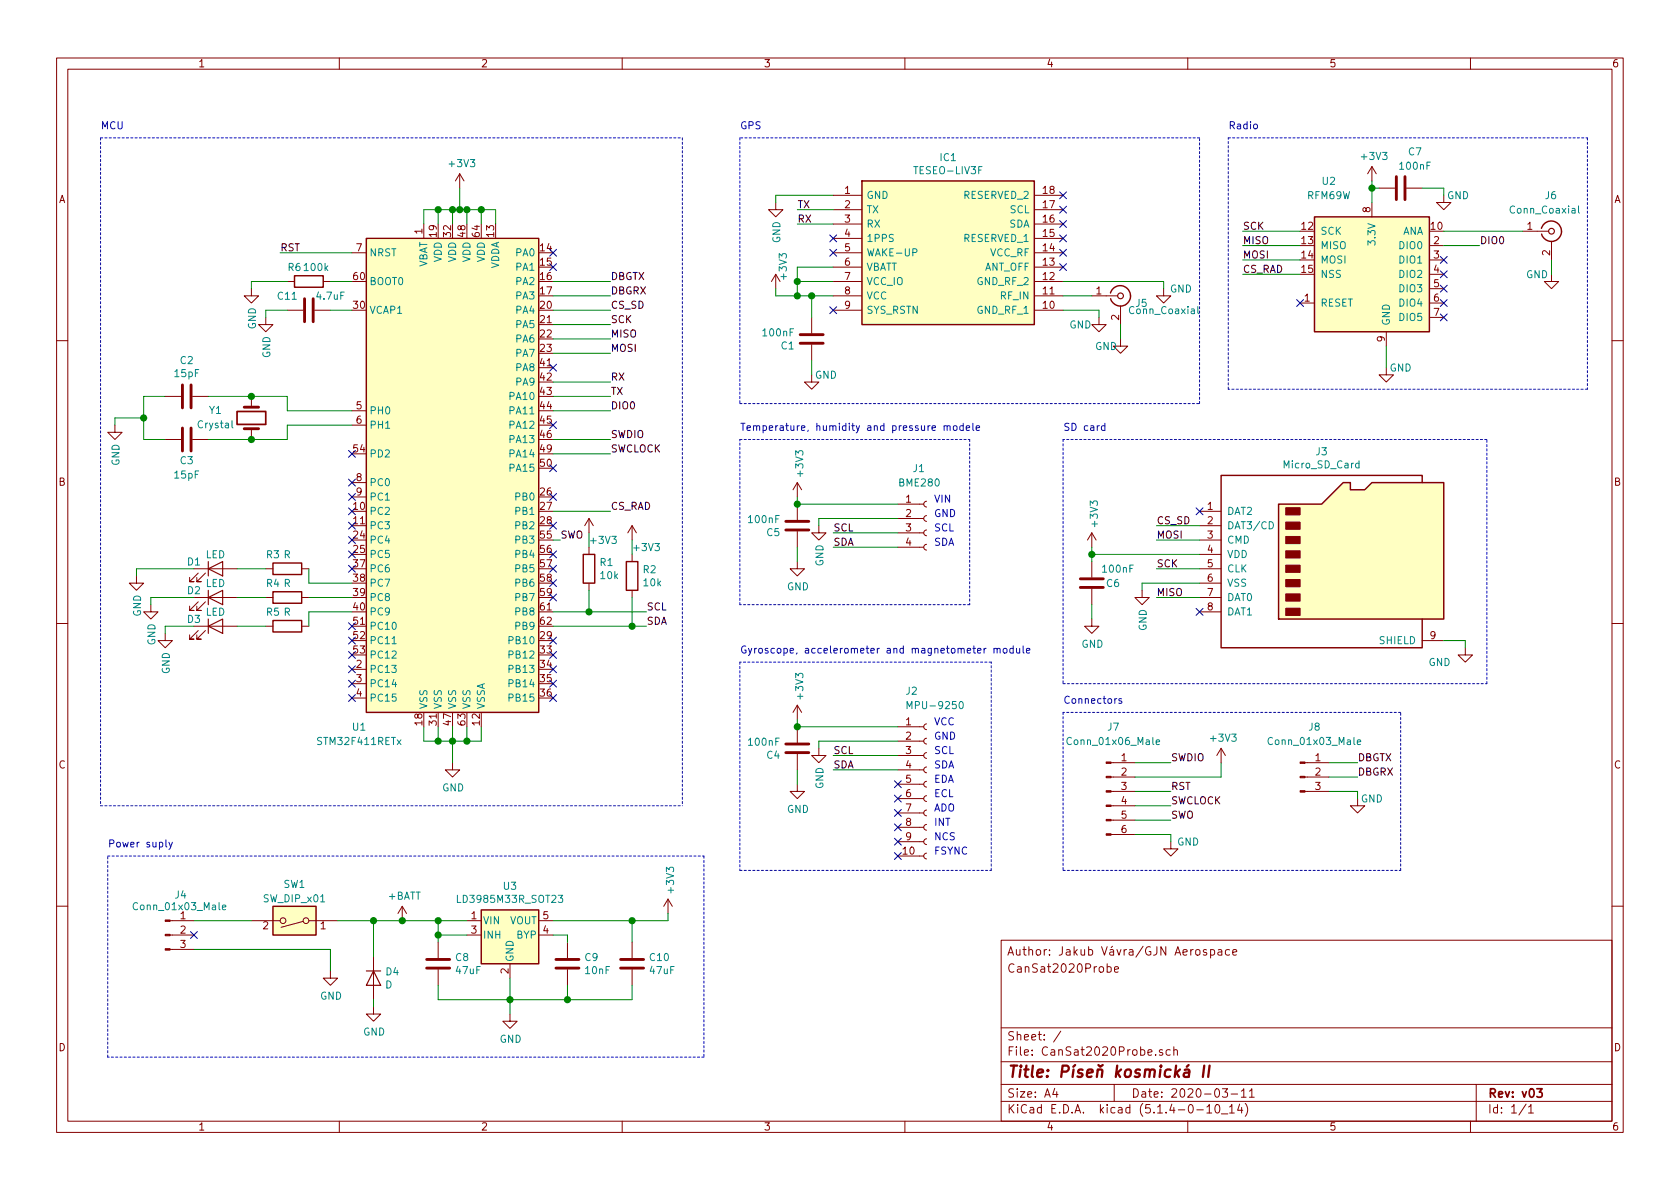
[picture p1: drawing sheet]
EESchema Schematic File Version 4
LIBS:CanSat2020Probe-cache
EELAYER 30 0
EELAYER END
$Descr A4 11693 8268
encoding utf-8
Sheet 1 1
Title "Píseň kosmická II"
Date "2020-03-11"
Rev "v03"
Comp ""
Comment1 ""
Comment2 ""
Comment3 "CanSat2020Probe"
Comment4 "Author: Jakub Vávra/GJN Aerospace"
$EndDescr
$Comp
L CanSat2020Probe-rescue:TESEO-LIV3F-TESEO-LIV3F IC1
U 1 1
P 5800 1350
F 0 "IC1" H 6600 1615 50  0000 C CNN
F 1 "TESEO-LIV3F" H 6600 1524 50  0000 C CNN
F 2 "TESEO-LIV3F:SON110P970X1010X230-18N" H 7250 1450 50  0001 L CNN
F 3 "https://www.st.com/resource/en/datasheet/teseo-liv3f.pdf" H 7250 1350 50  0001 L CNN
F 4 "GPS Modules Tiny GNSS module" H 7250 1250 50  0001 L CNN "Description"
F 5 "2.3" H 7250 1150 50  0001 L CNN "Height"
F 6 "STMicroelectronics" H 7250 1050 50  0001 L CNN "Manufacturer_Name"
F 7 "TESEO-LIV3F" H 7250 950 50  0001 L CNN "Manufacturer_Part_Number"
F 8 "511-TESEO-LIV3F" H 7250 850 50  0001 L CNN "Mouser Part Number"
F 9 "https://www.mouser.com/Search/Refine.aspx?Keyword=511-TESEO-LIV3F" H 7250 750 50  0001 L CNN "Mouser Price/Stock"
F 10 "" H 7250 650 50  0001 L CNN "RS Part Number"
F 11 "" H 7250 550 50  0001 L CNN "RS Price/Stock"
	1    5800 1350
	1    0    0    -1  
$EndComp
$Comp
L power:GND #PWR0101
U 1 1
P 5400 1400
F 0 "#PWR0101" H 5400 1150 50  0001 C CNN
F 1 "GND" V 5405 1272 50  0000 R CNN
F 2 "" H 5400 1400 50  0001 C CNN
F 3 "" H 5400 1400 50  0001 C CNN
	1    5400 1400
	1    0    0    -1  
$EndComp
$Comp
L power:GND #PWR0102
U 1 1
P 8100 2000
F 0 "#PWR0102" H 8100 1750 50  0001 C CNN
F 1 "GND" H 8300 2000 50  0000 R CNN
F 2 "" H 8100 2000 50  0001 C CNN
F 3 "" H 8100 2000 50  0001 C CNN
	1    8100 2000
	1    0    0    -1  
$EndComp
$Comp
L power:GND #PWR0103
U 1 1
P 7650 2200
F 0 "#PWR0103" H 7650 1950 50  0001 C CNN
F 1 "GND" H 7600 2150 50  0000 R CNN
F 2 "" H 7650 2200 50  0001 C CNN
F 3 "" H 7650 2200 50  0001 C CNN
	1    7650 2200
	1    0    0    -1  
$EndComp
$Comp
L power:GND #PWR0106
U 1 1
P 7800 2350
F 0 "#PWR0106" H 7800 2100 50  0001 C CNN
F 1 "GND" H 7700 2300 50  0000 C CNN
F 2 "" H 7800 2350 50  0001 C CNN
F 3 "" H 7800 2350 50  0001 C CNN
	1    7800 2350
	1    0    0    -1  
$EndComp
$Comp
L Connector:Conn_01x04_Female J1
U 1 1
P 6450 3600
F 0 "J1" H 6350 3950 50  0000 L CNN
F 1 "BME280" H 6250 3850 50  0000 L CNN
F 2 "Switch:BME280" H 6450 3600 50  0001 C CNN
F 3 "~" H 6450 3600 50  0001 C CNN
	1    6450 3600
	1    0    0    -1  
$EndComp
$Comp
L Connector:Conn_01x10_Female J2
U 1 1
P 6450 5450
F 0 "J2" H 6300 6100 50  0000 L CNN
F 1 "MPU-9250" H 6300 6000 50  0000 L CNN
F 2 "Switch:MPU-9250-4pin" H 6450 5450 50  0001 C CNN
F 3 "~" H 6450 5450 50  0001 C CNN
	1    6450 5450
	1    0    0    -1  
$EndComp
Wire Wire Line
	5550 3450 5550 3500
Wire Wire Line
	6250 3700 5800 3700
Wire Wire Line
	6250 3800 5800 3800
$Comp
L Connector:Micro_SD_Card J3
U 1 1
P 9250 3850
F 0 "J3" H 9200 4567 50  0000 C CNN
F 1 "Micro_SD_Card" H 9200 4476 50  0000 C CNN
F 2 "Connector_Card:microSD_HC_Wuerth_693072010801" H 10400 4150 50  0001 C CNN
F 3 "http://katalog.we-online.de/em/datasheet/693072010801.pdf" H 9250 3850 50  0001 C CNN
	1    9250 3850
	1    0    0    -1  
$EndComp
$Comp
L Regulator_Linear:LD3985M33R_SOT23 U3
U 1 1
P 3550 6500
F 0 "U3" H 3550 6842 50  0000 C CNN
F 1 "LD3985M33R_SOT23" H 3550 6751 50  0000 C CNN
F 2 "Package_TO_SOT_SMD:SOT-23-5_HandSoldering" H 3550 6825 50  0001 C CIN
F 3 "http://www.st.com/internet/com/TECHNICAL_RESOURCES/TECHNICAL_LITERATURE/DATASHEET/CD00003395.pdf" H 3550 6500 50  0001 C CNN
	1    3550 6500
	1    0    0    -1  
$EndComp
Text Notes 6500 3500 0    50   ~ 0
VIN
Text Notes 6500 3600 0    50   ~ 0
GND\n
Text Notes 6500 3700 0    50   ~ 0
SCL\n
Text Notes 6500 3800 0    50   ~ 0
SDA
Wire Wire Line
	6250 5250 5800 5250
Wire Wire Line
	6250 5350 5800 5350
Wire Wire Line
	1350 6600 2300 6600
$Comp
L power:GND #PWR0105
U 1 1
P 3550 7050
F 0 "#PWR0105" H 3550 6800 50  0001 C CNN
F 1 "GND" H 3555 6877 50  0000 C CNN
F 2 "" H 3550 7050 50  0001 C CNN
F 3 "" H 3550 7050 50  0001 C CNN
	1    3550 7050
	1    0    0    -1  
$EndComp
Wire Wire Line
	3550 6800 3550 6950
Text Notes 6500 5050 0    50   ~ 0
VCC\n
Text Notes 6500 5150 0    50   ~ 0
GND
Text Notes 6500 5250 0    50   ~ 0
SCL
Text Notes 6500 5350 0    50   ~ 0
SDA
Text Notes 6500 5450 0    50   ~ 0
EDA
Text Notes 6500 5550 0    50   ~ 0
ECL
Text Notes 6500 5650 0    50   ~ 0
ADO
Text Notes 6500 5750 0    50   ~ 0
INT
Text Notes 6500 5850 0    50   ~ 0
NCS
Text Notes 6500 5950 0    50   ~ 0
FSYNC
$Comp
L power:+3V3 #PWR0107
U 1 1
P 4650 6350
F 0 "#PWR0107" H 4650 6200 50  0001 C CNN
F 1 "+3V3" V 4665 6478 50  0000 L CNN
F 2 "" H 4650 6350 50  0001 C CNN
F 3 "" H 4650 6350 50  0001 C CNN
	1    4650 6350
	1    0    0    -1  
$EndComp
Wire Wire Line
	3050 6400 3050 6500
Wire Wire Line
	3050 6950 3550 6950
Wire Wire Line
	3050 6400 3250 6400
Connection ~ 3550 6950
Wire Wire Line
	3550 6950 3550 7050
$Comp
L Device:C C8
U 1 1
P 3050 6700
F 0 "C8" H 3165 6746 50  0000 L CNN
F 1 "47uF" H 3165 6655 50  0000 L CNN
F 2 "Capacitor_THT:CP_Radial_D5.0mm_P2.00mm" H 3088 6550 50  0001 C CNN
F 3 "~" H 3050 6700 50  0001 C CNN
	1    3050 6700
	1    0    0    -1  
$EndComp
Wire Wire Line
	3050 6850 3050 6950
$Comp
L Device:C C10
U 1 1
P 4400 6700
F 0 "C10" H 4515 6746 50  0000 L CNN
F 1 "47uF" H 4515 6655 50  0000 L CNN
F 2 "Capacitor_THT:CP_Radial_D5.0mm_P2.00mm" H 4438 6550 50  0001 C CNN
F 3 "~" H 4400 6700 50  0001 C CNN
	1    4400 6700
	1    0    0    -1  
$EndComp
$Comp
L power:GND #PWR0109
U 1 1
P 2300 6750
F 0 "#PWR0109" H 2300 6500 50  0001 C CNN
F 1 "GND" H 2305 6577 50  0000 C CNN
F 2 "" H 2300 6750 50  0001 C CNN
F 3 "" H 2300 6750 50  0001 C CNN
	1    2300 6750
	1    0    0    -1  
$EndComp
Wire Wire Line
	2300 6600 2300 6750
Wire Wire Line
	3250 6500 3050 6500
Connection ~ 3050 6500
Wire Wire Line
	3050 6500 3050 6550
$Comp
L Device:C C9
U 1 1
P 3950 6700
F 0 "C9" H 4065 6746 50  0000 L CNN
F 1 "10nF" H 4065 6655 50  0000 L CNN
F 2 "Capacitor_SMD:C_0805_2012Metric" H 3988 6550 50  0001 C CNN
F 3 "~" H 3950 6700 50  0001 C CNN
	1    3950 6700
	1    0    0    -1  
$EndComp
Wire Wire Line
	3550 6950 3950 6950
Wire Wire Line
	3850 6400 4400 6400
Wire Wire Line
	3950 6550 3950 6500
Wire Wire Line
	3850 6500 3950 6500
Wire Wire Line
	3950 6850 3950 6950
Connection ~ 3950 6950
Wire Wire Line
	4400 6950 4400 6850
Wire Wire Line
	3950 6950 4400 6950
Wire Wire Line
	4400 6550 4400 6400
Connection ~ 4400 6400
Wire Wire Line
	4400 6400 4650 6400
$Comp
L power:+3V3 #PWR0111
U 1 1
P 5550 3450
F 0 "#PWR0111" H 5550 3300 50  0001 C CNN
F 1 "+3V3" V 5565 3578 50  0000 L CNN
F 2 "" H 5550 3450 50  0001 C CNN
F 3 "" H 5550 3450 50  0001 C CNN
	1    5550 3450
	1    0    0    -1  
$EndComp
$Comp
L power:GND #PWR0112
U 1 1
P 5700 3650
F 0 "#PWR0112" H 5700 3400 50  0001 C CNN
F 1 "GND" V 5705 3522 50  0000 R CNN
F 2 "" H 5700 3650 50  0001 C CNN
F 3 "" H 5700 3650 50  0001 C CNN
	1    5700 3650
	1    0    0    -1  
$EndComp
$Comp
L power:GND #PWR0113
U 1 1
P 5700 5200
F 0 "#PWR0113" H 5700 4950 50  0001 C CNN
F 1 "GND" V 5705 5072 50  0000 R CNN
F 2 "" H 5700 5200 50  0001 C CNN
F 3 "" H 5700 5200 50  0001 C CNN
	1    5700 5200
	1    0    0    -1  
$EndComp
$Comp
L power:+3V3 #PWR0114
U 1 1
P 9550 1250
F 0 "#PWR0114" H 9550 1100 50  0001 C CNN
F 1 "+3V3" H 9565 1423 50  0000 C CNN
F 2 "" H 9550 1250 50  0001 C CNN
F 3 "" H 9550 1250 50  0001 C CNN
	1    9550 1250
	1    0    0    -1  
$EndComp
Wire Wire Line
	9550 1250 9550 1300
$Comp
L Connector:Conn_Coaxial J5
U 1 1
P 7800 2050
F 0 "J5" H 7900 2000 50  0000 L CNN
F 1 "Conn_Coaxial" H 7850 1950 50  0000 L CNN
F 2 "Connector_Coaxial:U.FL_Hirose_U.FL-R-SMT-1_Vertical" H 7800 2050 50  0001 C CNN
F 3 " ~" H 7800 2050 50  0001 C CNN
	1    7800 2050
	1    0    0    -1  
$EndComp
$Comp
L Connector:Conn_Coaxial J6
U 1 1
P 10800 1600
F 0 "J6" H 10750 1850 50  0000 L CNN
F 1 "Conn_Coaxial" H 10500 1750 50  0000 L CNN
F 2 "Connector_Coaxial:U.FL_Hirose_U.FL-R-SMT-1_Vertical" H 10800 1600 50  0001 C CNN
F 3 " ~" H 10800 1600 50  0001 C CNN
	1    10800 1600
	1    0    0    -1  
$EndComp
Wire Wire Line
	7800 2250 7800 2350
$Comp
L power:GND #PWR0116
U 1 1
P 10800 1900
F 0 "#PWR0116" H 10800 1650 50  0001 C CNN
F 1 "GND" H 10700 1900 50  0000 C CNN
F 2 "" H 10800 1900 50  0001 C CNN
F 3 "" H 10800 1900 50  0001 C CNN
	1    10800 1900
	1    0    0    -1  
$EndComp
Wire Wire Line
	10800 1800 10800 1900
Text Label 5800 5250 0    50   ~ 0
SCL
Text Label 5800 3800 0    50   ~ 0
SDA
Text Label 5800 3700 0    50   ~ 0
SCL
Text Label 4500 4250 0    50   ~ 0
SCL
Text Label 5800 5350 0    50   ~ 0
SDA
Text Label 4500 4350 0    50   ~ 0
SDA
$Comp
L power:+3V3 #PWR0119
U 1 1
P 5550 5000
F 0 "#PWR0119" H 5550 4850 50  0001 C CNN
F 1 "+3V3" V 5565 5128 50  0000 L CNN
F 2 "" H 5550 5000 50  0001 C CNN
F 3 "" H 5550 5000 50  0001 C CNN
	1    5550 5000
	1    0    0    -1  
$EndComp
Wire Wire Line
	10050 1600 10600 1600
Wire Wire Line
	9050 1700 8650 1700
Wire Wire Line
	9050 1800 8650 1800
Wire Wire Line
	9050 1600 8650 1600
Text Label 8650 1600 0    50   ~ 0
SCK
Wire Wire Line
	9050 1900 8650 1900
Text Label 8650 1900 0    50   ~ 0
CS_RAD
Wire Wire Line
	5800 1450 5550 1450
Wire Wire Line
	5800 1550 5550 1550
Text Label 5550 1450 0    50   ~ 0
TX
Text Label 5550 1550 0    50   ~ 0
RX
Wire Wire Line
	5800 2050 5650 2050
$Comp
L power:+3V3 #PWR0104
U 1 1
P 5400 2000
F 0 "#PWR0104" H 5400 1850 50  0001 C CNN
F 1 "+3V3" V 5450 2050 50  0000 L CNN
F 2 "" H 5400 2000 50  0001 C CNN
F 3 "" H 5400 2000 50  0001 C CNN
	1    5400 2000
	1    0    0    -1  
$EndComp
Wire Wire Line
	5800 1850 5550 1850
Wire Wire Line
	5800 1950 5550 1950
Wire Wire Line
	5550 1850 5550 1950
Wire Wire Line
	5550 1950 5550 2050
Connection ~ 5550 1950
Connection ~ 5550 2050
Wire Wire Line
	8350 3650 8050 3650
Wire Wire Line
	8350 3750 8050 3750
Wire Wire Line
	8350 3950 8050 3950
$Comp
L power:GND #PWR0108
U 1 1
P 10200 4500
F 0 "#PWR0108" H 10200 4250 50  0001 C CNN
F 1 "GND" H 10100 4400 50  0000 R CNN
F 2 "" H 10200 4500 50  0001 C CNN
F 3 "" H 10200 4500 50  0001 C CNN
	1    10200 4500
	1    0    0    -1  
$EndComp
$Comp
L power:+3V3 #PWR0120
U 1 1
P 7600 3800
F 0 "#PWR0120" H 7600 3650 50  0001 C CNN
F 1 "+3V3" V 7615 3928 50  0000 L CNN
F 2 "" H 7600 3800 50  0001 C CNN
F 3 "" H 7600 3800 50  0001 C CNN
	1    7600 3800
	1    0    0    -1  
$EndComp
$Comp
L power:GND #PWR0121
U 1 1
P 7950 4100
F 0 "#PWR0121" H 7950 3850 50  0001 C CNN
F 1 "GND" V 7955 3972 50  0000 R CNN
F 2 "" H 7950 4100 50  0001 C CNN
F 3 "" H 7950 4100 50  0001 C CNN
	1    7950 4100
	1    0    0    -1  
$EndComp
Text Label 8050 3750 0    50   ~ 0
MOSI
Text Label 8050 3950 0    50   ~ 0
SCK
Text Label 8050 3650 0    50   ~ 0
CS_SD
$Comp
L Device:C C5
U 1 1
P 5550 3650
F 0 "C5" H 5435 3604 50  0000 R CNN
F 1 "100nF" H 5435 3695 50  0000 R CNN
F 2 "Capacitor_SMD:C_0805_2012Metric" H 5588 3500 50  0001 C CNN
F 3 "~" H 5550 3650 50  0001 C CNN
	1    5550 3650
	1    0    0    -1  
$EndComp
$Comp
L power:GND #PWR0123
U 1 1
P 5550 3900
F 0 "#PWR0123" H 5550 3650 50  0001 C CNN
F 1 "GND" H 5555 3727 50  0000 C CNN
F 2 "" H 5550 3900 50  0001 C CNN
F 3 "" H 5550 3900 50  0001 C CNN
	1    5550 3900
	1    0    0    -1  
$EndComp
NoConn ~ 6250 5450
NoConn ~ 6250 5550
NoConn ~ 6250 5650
NoConn ~ 6250 5750
NoConn ~ 6250 5850
NoConn ~ 6250 5950
$Comp
L Device:C C4
U 1 1
P 5550 5200
F 0 "C4" H 5435 5154 50  0000 R CNN
F 1 "100nF" H 5435 5245 50  0000 R CNN
F 2 "Capacitor_SMD:C_0805_2012Metric" H 5588 5050 50  0001 C CNN
F 3 "~" H 5550 5200 50  0001 C CNN
	1    5550 5200
	1    0    0    -1  
$EndComp
$Comp
L power:GND #PWR0124
U 1 1
P 5550 5450
F 0 "#PWR0124" H 5550 5200 50  0001 C CNN
F 1 "GND" H 5555 5277 50  0000 C CNN
F 2 "" H 5550 5450 50  0001 C CNN
F 3 "" H 5550 5450 50  0001 C CNN
	1    5550 5450
	1    0    0    -1  
$EndComp
NoConn ~ 9050 2100
NoConn ~ 10050 2200
NoConn ~ 10050 2100
NoConn ~ 10050 2000
NoConn ~ 10050 1900
NoConn ~ 10050 1800
$Comp
L Device:C C7
U 1 1
P 9750 1300
F 0 "C7" V 10000 1200 50  0000 C CNN
F 1 "100nF" V 9900 1200 50  0000 C CNN
F 2 "Capacitor_SMD:C_0805_2012Metric" H 9788 1150 50  0001 C CNN
F 3 "~" H 9750 1300 50  0001 C CNN
	1    9750 1300
	0    -1   -1   0   
$EndComp
$Comp
L power:GND #PWR0125
U 1 1
P 10050 1350
F 0 "#PWR0125" H 10050 1100 50  0001 C CNN
F 1 "GND" H 10150 1350 50  0000 C CNN
F 2 "" H 10050 1350 50  0001 C CNN
F 3 "" H 10050 1350 50  0001 C CNN
	1    10050 1350
	1    0    0    -1  
$EndComp
Wire Wire Line
	9600 1300 9550 1300
Connection ~ 9550 1300
Wire Wire Line
	9550 1300 9550 1400
$Comp
L Device:C C1
U 1 1
P 5650 2350
F 0 "C1" H 5535 2304 50  0000 R CNN
F 1 "100nF" H 5535 2395 50  0000 R CNN
F 2 "Capacitor_SMD:C_0805_2012Metric" H 5688 2200 50  0001 C CNN
F 3 "~" H 5650 2350 50  0001 C CNN
	1    5650 2350
	1    0    0    -1  
$EndComp
$Comp
L power:GND #PWR0126
U 1 1
P 5650 2600
F 0 "#PWR0126" H 5650 2350 50  0001 C CNN
F 1 "GND" H 5750 2600 50  0000 C CNN
F 2 "" H 5650 2600 50  0001 C CNN
F 3 "" H 5650 2600 50  0001 C CNN
	1    5650 2600
	1    0    0    -1  
$EndComp
Wire Wire Line
	5650 2500 5650 2600
Wire Wire Line
	5650 2050 5650 2200
Connection ~ 5650 2050
Wire Wire Line
	5650 2050 5550 2050
NoConn ~ 5800 1650
NoConn ~ 5800 1750
NoConn ~ 5800 2150
NoConn ~ 7400 1350
NoConn ~ 7400 1450
NoConn ~ 7400 1550
NoConn ~ 7400 1650
NoConn ~ 7400 1750
NoConn ~ 7400 1850
$Comp
L Device:C C6
U 1 1
P 7600 4050
F 0 "C6" H 7800 4050 50  0000 R CNN
F 1 "100nF" H 7900 4150 50  0000 R CNN
F 2 "Capacitor_SMD:C_0805_2012Metric" H 7638 3900 50  0001 C CNN
F 3 "~" H 7600 4050 50  0001 C CNN
	1    7600 4050
	1    0    0    -1  
$EndComp
$Comp
L power:GND #PWR0127
U 1 1
P 7600 4300
F 0 "#PWR0127" H 7600 4050 50  0001 C CNN
F 1 "GND" H 7605 4127 50  0000 C CNN
F 2 "" H 7600 4300 50  0001 C CNN
F 3 "" H 7600 4300 50  0001 C CNN
	1    7600 4300
	1    0    0    -1  
$EndComp
Wire Wire Line
	7600 4200 7600 4300
Wire Wire Line
	7600 3900 7600 3850
NoConn ~ 8350 3550
NoConn ~ 8350 4250
Wire Wire Line
	8350 4150 8050 4150
Text Label 8050 4150 0    50   ~ 0
MISO
$Comp
L power:GND #PWR0128
U 1 1
P 2600 7000
F 0 "#PWR0128" H 2600 6750 50  0001 C CNN
F 1 "GND" H 2605 6827 50  0000 C CNN
F 2 "" H 2600 7000 50  0001 C CNN
F 3 "" H 2600 7000 50  0001 C CNN
	1    2600 7000
	1    0    0    -1  
$EndComp
Wire Wire Line
	2600 6950 2600 7000
Text Label 8150 5600 0    50   ~ 0
SWCLOCK
Text Label 8150 5300 0    50   ~ 0
SWDIO
Text Label 8150 5700 0    50   ~ 0
SWO
Wire Wire Line
	7900 5500 8150 5500
Wire Wire Line
	7900 5600 8150 5600
Text Label 9450 5400 0    50   ~ 0
DBGRX
Text Label 9450 5300 0    50   ~ 0
DBGTX
$Comp
L power:GND #PWR0135
U 1 1
P 3150 5300
F 0 "#PWR0135" H 3150 5050 50  0001 C CNN
F 1 "GND" H 3155 5127 50  0000 C CNN
F 2 "" H 3150 5300 50  0001 C CNN
F 3 "" H 3150 5300 50  0001 C CNN
	1    3150 5300
	1    0    0    -1  
$EndComp
Wire Wire Line
	3050 6400 2800 6400
Connection ~ 3050 6400
$Comp
L power:+BATT #PWR0136
U 1 1
P 2800 6400
F 0 "#PWR0136" H 2800 6250 50  0001 C CNN
F 1 "+BATT" H 2815 6573 50  0000 C CNN
F 2 "" H 2800 6400 50  0001 C CNN
F 3 "" H 2800 6400 50  0001 C CNN
	1    2800 6400
	1    0    0    -1  
$EndComp
Connection ~ 2800 6400
Wire Wire Line
	2800 6400 2600 6400
$Comp
L Device:D D4
U 1 1
P 2600 6800
F 0 "D4" V 2554 6879 50  0000 L CNN
F 1 "D" V 2645 6879 50  0000 L CNN
F 2 "Diode_THT:D_DO-41_SOD81_P10.16mm_Horizontal" H 2600 6800 50  0001 C CNN
F 3 "~" H 2600 6800 50  0001 C CNN
	1    2600 6800
	0    1    1    0   
$EndComp
Wire Wire Line
	2600 6400 2600 6650
$Comp
L Connector:Conn_01x03_Male J4
U 1 1
P 1150 6500
F 0 "J4" H 1258 6781 50  0000 C CNN
F 1 "Conn_01x03_Male" H 1250 6700 50  0000 C CNN
F 2 "Switch:Batt_PHS_Hor_Long18mm" H 1150 6500 50  0001 C CNN
F 3 "~" H 1150 6500 50  0001 C CNN
	1    1150 6500
	1    0    0    -1  
$EndComp
NoConn ~ 1350 6500
$Comp
L Switch:SW_DIP_x01 SW1
U 1 1
P 2050 6400
F 0 "SW1" H 2050 6150 50  0000 C CNN
F 1 "SW_DIP_x01" H 2050 6250 50  0000 C CNN
F 2 "Switch:Sw_ESP2010" H 2050 6400 50  0001 C CNN
F 3 "~" H 2050 6400 50  0001 C CNN
	1    2050 6400
	-1   0    0    1   
$EndComp
Wire Wire Line
	1350 6400 1750 6400
Wire Wire Line
	2350 6400 2600 6400
Connection ~ 2600 6400
Wire Wire Line
	9250 5300 9450 5300
Wire Wire Line
	9250 5400 9450 5400
Wire Wire Line
	5700 3650 5700 3600
Wire Wire Line
	5700 3600 6250 3600
Connection ~ 5550 3500
Wire Wire Line
	5550 3800 5550 3900
Wire Wire Line
	5700 5150 5700 5200
Wire Wire Line
	5700 5150 6250 5150
Wire Wire Line
	5550 5450 5550 5350
Wire Wire Line
	5550 5050 5550 5000
Wire Wire Line
	5550 5050 6250 5050
Wire Wire Line
	5550 3500 6250 3500
Connection ~ 5550 5050
Wire Wire Line
	5400 1400 5400 1350
Wire Wire Line
	5400 1350 5800 1350
Wire Wire Line
	5550 2050 5400 2050
Wire Wire Line
	5400 2050 5400 2000
Wire Wire Line
	7650 2150 7650 2200
Wire Wire Line
	7400 2150 7650 2150
Wire Wire Line
	10050 1300 10050 1350
Wire Wire Line
	9900 1300 10050 1300
Wire Wire Line
	7950 4050 7950 4100
Wire Wire Line
	7950 4050 8350 4050
Wire Wire Line
	7600 3850 8350 3850
Wire Wire Line
	7600 3850 7600 3800
Connection ~ 7600 3850
Wire Wire Line
	10050 4450 10200 4450
Wire Wire Line
	10200 4450 10200 4500
Wire Wire Line
	4650 6400 4650 6350
Wire Wire Line
	950  3950 1350 3950
Wire Wire Line
	950  4000 950  3950
Wire Wire Line
	1050 4150 1350 4150
Wire Wire Line
	1050 4150 1050 4200
Wire Wire Line
	1150 4350 1150 4400
Wire Wire Line
	1750 1950 2000 1950
Wire Wire Line
	1750 1950 1750 2000
Wire Wire Line
	1850 2150 1850 2200
Wire Wire Line
	800  2900 1000 2900
Wire Wire Line
	800  2950 800  2900
Wire Wire Line
	7900 5800 8150 5800
Wire Wire Line
	8150 5800 8150 5850
$Comp
L power:GND #PWR0137
U 1 1
P 1850 2200
F 0 "#PWR0137" H 1850 1950 50  0001 C CNN
F 1 "GND" V 1855 2072 50  0000 R CNN
F 2 "" H 1850 2200 50  0001 C CNN
F 3 "" H 1850 2200 50  0001 C CNN
	1    1850 2200
	1    0    0    -1  
$EndComp
Wire Wire Line
	2000 2150 1850 2150
Wire Wire Line
	2450 2150 2300 2150
$Comp
L Device:C C11
U 1 1
P 2150 2150
F 0 "C11" V 2050 2000 50  0000 C CNN
F 1 "4.7uF" V 2050 2300 50  0000 C CNN
F 2 "Capacitor_SMD:C_0805_2012Metric" H 2188 2000 50  0001 C CNN
F 3 "~" H 2150 2150 50  0001 C CNN
	1    2150 2150
	0    1    1    0   
$EndComp
NoConn ~ 2450 4850
NoConn ~ 2450 4750
NoConn ~ 2450 4650
NoConn ~ 2450 4550
NoConn ~ 2450 4450
NoConn ~ 2450 4350
NoConn ~ 2450 3950
NoConn ~ 2450 3850
NoConn ~ 2450 3750
NoConn ~ 2450 3650
NoConn ~ 2450 3550
NoConn ~ 2450 3450
NoConn ~ 2450 3350
NoConn ~ 2450 3150
NoConn ~ 3850 1750
NoConn ~ 3850 1850
NoConn ~ 3850 2950
NoConn ~ 3850 3450
NoConn ~ 3850 3650
NoConn ~ 3850 3850
NoConn ~ 3850 3950
NoConn ~ 3850 4050
NoConn ~ 3850 4150
NoConn ~ 3850 4450
NoConn ~ 3850 4650
NoConn ~ 3850 4750
NoConn ~ 3850 4850
Connection ~ 3250 5150
Wire Wire Line
	3350 5150 3250 5150
Wire Wire Line
	3350 5050 3350 5150
Wire Wire Line
	3150 5150 3150 5300
Wire Wire Line
	3150 5150 3250 5150
Connection ~ 3150 5150
Wire Wire Line
	3050 5150 3150 5150
Connection ~ 3050 5150
Wire Wire Line
	2950 5150 3050 5150
Wire Wire Line
	3250 5050 3250 5150
Wire Wire Line
	3150 5050 3150 5150
Wire Wire Line
	3050 5050 3050 5150
Wire Wire Line
	2950 5050 2950 5150
Wire Wire Line
	3200 1450 3250 1450
Connection ~ 3200 1450
Wire Wire Line
	3200 1450 3200 1300
Connection ~ 3350 1450
Wire Wire Line
	3350 1450 3450 1450
Connection ~ 3250 1450
Wire Wire Line
	3350 1450 3250 1450
Connection ~ 3150 1450
Wire Wire Line
	3150 1450 3200 1450
Connection ~ 3050 1450
Wire Wire Line
	3050 1450 3150 1450
Wire Wire Line
	2950 1450 3050 1450
Wire Wire Line
	3250 1550 3250 1450
Wire Wire Line
	3150 1550 3150 1450
Wire Wire Line
	3050 1550 3050 1450
Wire Wire Line
	2950 1550 2950 1450
Wire Wire Line
	3350 1550 3350 1450
Wire Wire Line
	3450 1550 3450 1450
Text Label 4250 2050 0    50   ~ 0
DBGRX
Text Label 4250 1950 0    50   ~ 0
DBGTX
Text Label 3900 3750 0    50   ~ 0
SWO
Text Label 4250 3050 0    50   ~ 0
SWDIO
Text Label 4250 3150 0    50   ~ 0
SWCLOCK
Wire Wire Line
	7900 5700 8150 5700
Wire Wire Line
	2450 1950 2300 1950
$Comp
L Device:R R6
U 1 1
P 2150 1950
F 0 "R6" V 2050 1850 50  0000 C CNN
F 1 "100k" V 2050 2000 50  0000 C CNN
F 2 "Resistor_SMD:R_0805_2012Metric" V 2080 1950 50  0001 C CNN
F 3 "~" H 2150 1950 50  0001 C CNN
	1    2150 1950
	0    1    1    0   
$EndComp
$Comp
L power:GND #PWR0133
U 1 1
P 1750 2000
F 0 "#PWR0133" H 1750 1750 50  0001 C CNN
F 1 "GND" V 1755 1872 50  0000 R CNN
F 2 "" H 1750 2000 50  0001 C CNN
F 3 "" H 1750 2000 50  0001 C CNN
	1    1750 2000
	1    0    0    -1  
$EndComp
Text Label 1950 1750 0    50   ~ 0
RST
Text Label 8150 5500 0    50   ~ 0
RST
$Comp
L power:GND #PWR0132
U 1 1
P 8150 5850
F 0 "#PWR0132" H 8150 5600 50  0001 C CNN
F 1 "GND" H 8350 5850 50  0000 R CNN
F 2 "" H 8150 5850 50  0001 C CNN
F 3 "" H 8150 5850 50  0001 C CNN
	1    8150 5850
	1    0    0    -1  
$EndComp
Wire Wire Line
	1850 4350 1650 4350
Wire Wire Line
	1850 4150 1650 4150
Wire Wire Line
	1850 3950 1650 3950
Wire Wire Line
	1350 4350 1150 4350
$Comp
L power:GND #PWR0131
U 1 1
P 1150 4400
F 0 "#PWR0131" H 1150 4150 50  0001 C CNN
F 1 "GND" V 1155 4272 50  0000 R CNN
F 2 "" H 1150 4400 50  0001 C CNN
F 3 "" H 1150 4400 50  0001 C CNN
	1    1150 4400
	1    0    0    -1  
$EndComp
$Comp
L Device:LED D3
U 1 1
P 1500 4350
F 0 "D3" H 1350 4400 50  0000 C CNN
F 1 "LED" H 1500 4450 50  0000 C CNN
F 2 "LED_SMD:LED_1206_3216Metric" H 1500 4350 50  0001 C CNN
F 3 "~" H 1500 4350 50  0001 C CNN
	1    1500 4350
	1    0    0    -1  
$EndComp
$Comp
L power:GND #PWR0130
U 1 1
P 1050 4200
F 0 "#PWR0130" H 1050 3950 50  0001 C CNN
F 1 "GND" V 1055 4072 50  0000 R CNN
F 2 "" H 1050 4200 50  0001 C CNN
F 3 "" H 1050 4200 50  0001 C CNN
	1    1050 4200
	1    0    0    -1  
$EndComp
$Comp
L Device:LED D2
U 1 1
P 1500 4150
F 0 "D2" H 1350 4200 50  0000 C CNN
F 1 "LED" H 1500 4250 50  0000 C CNN
F 2 "LED_SMD:LED_1206_3216Metric" H 1500 4150 50  0001 C CNN
F 3 "~" H 1500 4150 50  0001 C CNN
	1    1500 4150
	1    0    0    -1  
$EndComp
$Comp
L power:GND #PWR0129
U 1 1
P 950 4000
F 0 "#PWR0129" H 950 3750 50  0001 C CNN
F 1 "GND" V 955 3872 50  0000 R CNN
F 2 "" H 950 4000 50  0001 C CNN
F 3 "" H 950 4000 50  0001 C CNN
	1    950  4000
	1    0    0    -1  
$EndComp
$Comp
L Device:LED D1
U 1 1
P 1500 3950
F 0 "D1" H 1350 4000 50  0000 C CNN
F 1 "LED" H 1500 4050 50  0000 C CNN
F 2 "LED_SMD:LED_1206_3216Metric" H 1500 3950 50  0001 C CNN
F 3 "~" H 1500 3950 50  0001 C CNN
	1    1500 3950
	1    0    0    -1  
$EndComp
Wire Wire Line
	2150 4250 2450 4250
Wire Wire Line
	2150 4250 2150 4350
Wire Wire Line
	2150 4150 2450 4150
Wire Wire Line
	2150 4050 2450 4050
Wire Wire Line
	2150 4050 2150 3950
$Comp
L Device:R R3
U 1 1
P 2000 3950
F 0 "R3" V 1900 3850 50  0000 C CNN
F 1 "R" V 1900 3950 50  0000 C CNN
F 2 "Resistor_SMD:R_0805_2012Metric" V 1930 3950 50  0001 C CNN
F 3 "~" H 2000 3950 50  0001 C CNN
	1    2000 3950
	0    1    1    0   
$EndComp
$Comp
L Device:R R5
U 1 1
P 2000 4350
F 0 "R5" V 1900 4250 50  0000 C CNN
F 1 "R" V 1900 4350 50  0000 C CNN
F 2 "Resistor_SMD:R_0805_2012Metric" V 1930 4350 50  0001 C CNN
F 3 "~" H 2000 4350 50  0001 C CNN
	1    2000 4350
	0    1    1    0   
$EndComp
$Comp
L Device:R R4
U 1 1
P 2000 4150
F 0 "R4" V 1900 4050 50  0000 C CNN
F 1 "R" V 1900 4150 50  0000 C CNN
F 2 "Resistor_SMD:R_0805_2012Metric" V 1930 4150 50  0001 C CNN
F 3 "~" H 2000 4150 50  0001 C CNN
	1    2000 4150
	0    1    1    0   
$EndComp
Wire Wire Line
	4250 2850 3850 2850
Wire Wire Line
	3850 2650 4250 2650
Wire Wire Line
	3850 2750 4250 2750
Wire Wire Line
	3850 3150 4250 3150
Wire Wire Line
	3850 3750 3900 3750
$Comp
L power:+3V3 #PWR0122
U 1 1
P 3200 1300
F 0 "#PWR0122" H 3200 1150 50  0001 C CNN
F 1 "+3V3" H 3215 1473 50  0000 C CNN
F 2 "" H 3200 1300 50  0001 C CNN
F 3 "" H 3200 1300 50  0001 C CNN
	1    3200 1300
	1    0    0    -1  
$EndComp
Wire Wire Line
	3850 2050 4250 2050
Wire Wire Line
	3850 1950 4250 1950
Wire Wire Line
	2450 1750 1950 1750
Wire Wire Line
	3850 2150 4250 2150
Text Label 4250 2150 0    50   ~ 0
CS_SD
Text Label 4250 2850 0    50   ~ 0
DIO0
Text Label 4250 2650 0    50   ~ 0
RX
Text Label 4250 3550 0    50   ~ 0
CS_RAD
Text Label 4250 2750 0    50   ~ 0
TX
Text Label 4250 2250 0    50   ~ 0
SCK
Wire Wire Line
	3850 2250 4250 2250
Text Label 4250 2350 0    50   ~ 0
MISO
Text Label 4250 2450 0    50   ~ 0
MOSI
Wire Wire Line
	3850 2450 4250 2450
Wire Wire Line
	3850 2350 4250 2350
Wire Wire Line
	4100 3800 4100 3700
Wire Wire Line
	4400 3850 4400 3750
Wire Wire Line
	4400 4350 4500 4350
Connection ~ 4400 4350
Wire Wire Line
	4400 4350 4400 4150
Wire Wire Line
	3850 4350 4400 4350
$Comp
L Device:R R2
U 1 1
P 4400 4000
F 0 "R2" H 4470 4046 50  0000 L CNN
F 1 "10k" H 4470 3955 50  0000 L CNN
F 2 "Resistor_SMD:R_0805_2012Metric" V 4330 4000 50  0001 C CNN
F 3 "~" H 4400 4000 50  0001 C CNN
	1    4400 4000
	1    0    0    -1  
$EndComp
$Comp
L Device:R R1
U 1 1
P 4100 3950
F 0 "R1" H 4170 3996 50  0000 L CNN
F 1 "10k" H 4170 3905 50  0000 L CNN
F 2 "Resistor_SMD:R_0805_2012Metric" V 4030 3950 50  0001 C CNN
F 3 "~" H 4100 3950 50  0001 C CNN
	1    4100 3950
	1    0    0    -1  
$EndComp
$Comp
L power:+3V3 #PWR0118
U 1 1
P 4100 3700
F 0 "#PWR0118" H 4100 3550 50  0001 C CNN
F 1 "+3V3" H 4200 3650 50  0000 C CNN
F 2 "" H 4100 3700 50  0001 C CNN
F 3 "" H 4100 3700 50  0001 C CNN
	1    4100 3700
	1    0    0    -1  
$EndComp
$Comp
L power:+3V3 #PWR0117
U 1 1
P 4400 3750
F 0 "#PWR0117" H 4400 3600 50  0001 C CNN
F 1 "+3V3" H 4500 3700 50  0000 C CNN
F 2 "" H 4400 3750 50  0001 C CNN
F 3 "" H 4400 3750 50  0001 C CNN
	1    4400 3750
	1    0    0    -1  
$EndComp
Connection ~ 4100 4250
Wire Wire Line
	4100 4250 4500 4250
Wire Wire Line
	4100 4250 4100 4100
Wire Wire Line
	3850 4250 4100 4250
Wire Wire Line
	1000 2900 1000 3050
Connection ~ 1000 2900
$Comp
L power:GND #PWR0110
U 1 1
P 800 2950
F 0 "#PWR0110" H 800 2700 50  0001 C CNN
F 1 "GND" V 805 2822 50  0000 R CNN
F 2 "" H 800 2950 50  0001 C CNN
F 3 "" H 800 2950 50  0001 C CNN
	1    800  2950
	1    0    0    -1  
$EndComp
Wire Wire Line
	1000 2750 1000 2900
Wire Wire Line
	1150 2750 1000 2750
Wire Wire Line
	1150 3050 1000 3050
Connection ~ 1750 3050
Wire Wire Line
	1750 3050 1450 3050
Connection ~ 1750 2750
Wire Wire Line
	1750 2750 1450 2750
$Comp
L Device:C C3
U 1 1
P 1300 3050
F 0 "C3" V 1150 3050 50  0000 C CNN
F 1 "15pF" V 1050 3050 50  0000 C CNN
F 2 "Capacitor_SMD:C_0805_2012Metric" H 1338 2900 50  0001 C CNN
F 3 "~" H 1300 3050 50  0001 C CNN
	1    1300 3050
	0    -1   -1   0   
$EndComp
$Comp
L Device:C C2
U 1 1
P 1300 2750
F 0 "C2" V 1048 2750 50  0000 C CNN
F 1 "15pF" V 1139 2750 50  0000 C CNN
F 2 "Capacitor_SMD:C_0805_2012Metric" H 1338 2600 50  0001 C CNN
F 3 "~" H 1300 2750 50  0001 C CNN
	1    1300 2750
	0    1    1    0   
$EndComp
Wire Wire Line
	2000 3050 1750 3050
Wire Wire Line
	2000 2950 2000 3050
Wire Wire Line
	2450 2950 2000 2950
Wire Wire Line
	2000 2750 1750 2750
Wire Wire Line
	2000 2850 2000 2750
Wire Wire Line
	2450 2850 2000 2850
$Comp
L Device:Crystal Y1
U 1 1
P 1750 2900
F 0 "Y1" V 1800 3150 50  0000 C CNN
F 1 "Crystal" V 1700 3150 50  0000 C CNN
F 2 "Crystal:Crystal_SMD_HC49-SD" H 1750 2900 50  0001 C CNN
F 3 "~" H 1750 2900 50  0001 C CNN
	1    1750 2900
	0    -1   -1   0   
$EndComp
$Comp
L MCU_ST_STM32F4:STM32F411RETx U1
U 1 1
P 3150 3250
F 0 "U1" H 2500 1450 50  0000 C CNN
F 1 "STM32F411RETx" H 2500 1350 50  0000 C CNN
F 2 "Package_QFP:LQFP-64_10x10mm_P0.5mm" H 2550 1550 50  0001 R CNN
F 3 "http://www.st.com/st-web-ui/static/active/en/resource/technical/document/datasheet/DM00115249.pdf" H 3150 3250 50  0001 C CNN
	1    3150 3250
	1    0    0    -1  
$EndComp
Text Label 10300 1700 0    50   ~ 0
DIO0
Wire Wire Line
	10050 1700 10300 1700
Text Label 8650 1800 0    50   ~ 0
MOSI
Text Label 8650 1700 0    50   ~ 0
MISO
$Comp
L power:GND #PWR0115
U 1 1
P 9650 2550
F 0 "#PWR0115" H 9650 2300 50  0001 C CNN
F 1 "GND" H 9750 2550 50  0000 C CNN
F 2 "" H 9650 2550 50  0001 C CNN
F 3 "" H 9650 2550 50  0001 C CNN
	1    9650 2550
	1    0    0    -1  
$EndComp
Wire Wire Line
	9650 2400 9650 2550
$Comp
L RF_Module:RFM69W U2
U 1 1
P 9550 1900
F 0 "U2" H 9250 2550 50  0000 C CNN
F 1 "RFM69W" H 9250 2450 50  0000 C CNN
F 2 "RF_Module:HOPERF_RFM69HW" H 9550 1300 50  0001 C CNN
F 3 "https://www.hoperf.com/data/upload/portal/20181127/5bfcbe34756e1.pdf" H 9550 1600 50  0001 C CNN
	1    9550 1900
	1    0    0    -1  
$EndComp
NoConn ~ 3850 3250
Wire Wire Line
	4250 3050 3850 3050
$Comp
L Connector:Conn_01x06_Male J7
U 1 1
P 7700 5500
F 0 "J7" H 7750 5950 50  0000 C CNN
F 1 "Conn_01x06_Male" H 7750 5850 50  0000 C CNN
F 2 "Connector_PinHeader_2.54mm:PinHeader_1x06_P2.54mm_Vertical" H 7700 5500 50  0001 C CNN
F 3 "~" H 7700 5500 50  0001 C CNN
	1    7700 5500
	1    0    0    -1  
$EndComp
$Comp
L power:+3V3 #PWR0134
U 1 1
P 8500 5300
F 0 "#PWR0134" H 8500 5150 50  0001 C CNN
F 1 "+3V3" H 8515 5473 50  0000 C CNN
F 2 "" H 8500 5300 50  0001 C CNN
F 3 "" H 8500 5300 50  0001 C CNN
	1    8500 5300
	1    0    0    -1  
$EndComp
$Comp
L Connector:Conn_01x03_Male J8
U 1 1
P 9050 5400
F 0 "J8" H 9150 5750 50  0000 C CNN
F 1 "Conn_01x03_Male" H 9150 5650 50  0000 C CNN
F 2 "Connector_PinHeader_2.54mm:PinHeader_1x03_P2.54mm_Vertical" H 9050 5400 50  0001 C CNN
F 3 "~" H 9050 5400 50  0001 C CNN
	1    9050 5400
	1    0    0    -1  
$EndComp
$Comp
L power:GND #PWR0138
U 1 1
P 9450 5550
F 0 "#PWR0138" H 9450 5300 50  0001 C CNN
F 1 "GND" H 9550 5550 50  0000 C CNN
F 2 "" H 9450 5550 50  0001 C CNN
F 3 "" H 9450 5550 50  0001 C CNN
	1    9450 5550
	1    0    0    -1  
$EndComp
Wire Wire Line
	9250 5500 9450 5500
Wire Wire Line
	9450 5500 9450 5550
NoConn ~ 3850 4550
Wire Wire Line
	3850 3550 4250 3550
NoConn ~ 3850 2550
Wire Wire Line
	7900 5300 8150 5300
Wire Wire Line
	8500 5400 8500 5300
Wire Wire Line
	7900 5400 8500 5400
Wire Notes Line
	750  5950 4900 5950
Wire Notes Line
	4900 5950 4900 7350
Wire Notes Line
	4900 7350 750  7350
Wire Notes Line
	750  7350 750  5950
Wire Wire Line
	7400 2050 7600 2050
Wire Wire Line
	7400 1950 8100 1950
Wire Wire Line
	8100 1950 8100 2000
Wire Notes Line
	700  950  700  5600
Wire Notes Line
	700  5600 4750 5600
Wire Notes Line
	700  950  4750 950 
Wire Notes Line
	4750 950  4750 5600
Wire Notes Line
	5150 2800 8350 2800
Wire Notes Line
	8350 2800 8350 950 
Wire Notes Line
	8350 950  5150 950 
Wire Notes Line
	5150 950  5150 2800
Wire Notes Line
	6750 4200 5150 4200
Wire Notes Line
	5150 4200 5150 3050
Wire Notes Line
	5150 3050 6750 3050
Wire Notes Line
	6750 3050 6750 4200
Wire Notes Line
	5150 4600 5150 6050
Wire Notes Line
	5150 6050 6900 6050
Wire Notes Line
	6900 6050 6900 4600
Wire Notes Line
	6900 4600 5150 4600
Wire Notes Line
	11050 950  11050 2700
Wire Notes Line
	11050 2700 8550 2700
Wire Notes Line
	8550 2700 8550 950 
Wire Notes Line
	8550 950  11050 950 
Wire Notes Line
	10350 4750 10350 3050
Wire Notes Line
	10350 3050 7400 3050
Wire Notes Line
	7400 3050 7400 4750
Wire Notes Line
	7400 4750 10350 4750
Wire Notes Line
	7400 4950 7400 6050
Wire Notes Line
	7400 6050 9750 6050
Wire Notes Line
	9750 6050 9750 4950
Wire Notes Line
	9750 4950 7400 4950
Text Notes 700  900  0    50   ~ 0
MCU
Text Notes 5150 900  0    50   ~ 0
GPS
Text Notes 8550 900  0    50   ~ 0
Radio
Text Notes 7400 3000 0    50   ~ 0
SD card
Text Notes 5150 3000 0    50   ~ 0
Temperature, humidity and pressure modele
Text Notes 5150 4550 0    50   ~ 0
Gyroscope, accelerometer and magnetometer module
Text Notes 750  5900 0    50   ~ 0
Power suply
Text Notes 7400 4900 0    50   ~ 0
Connectors
$EndSCHEMATC
